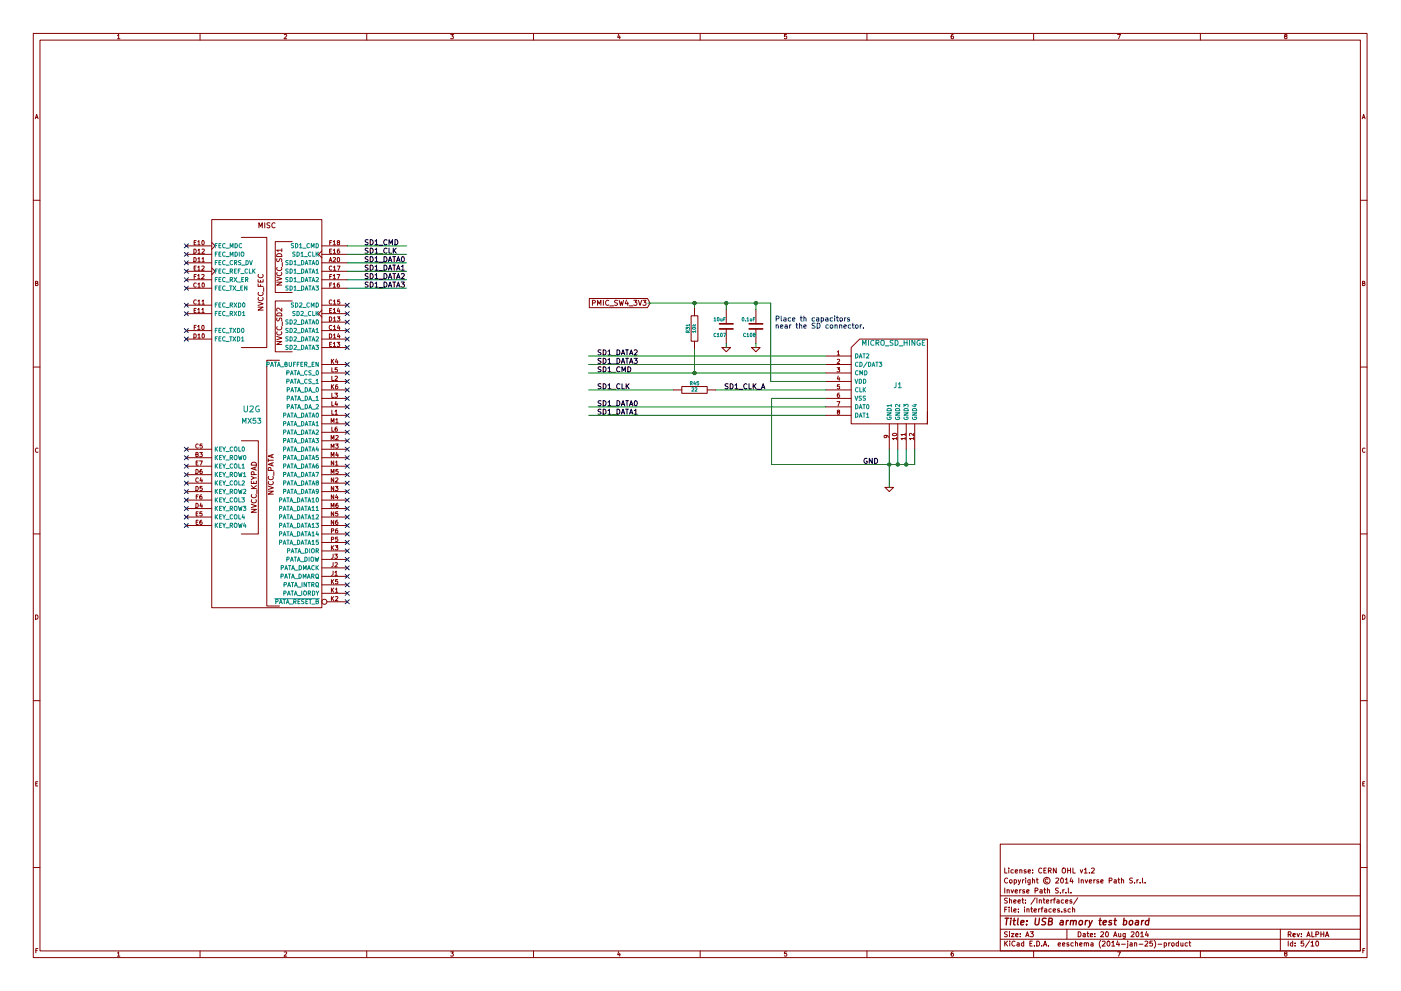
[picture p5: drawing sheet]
EESchema Schematic File Version 2
LIBS:power
LIBS:device
LIBS:transistors
LIBS:conn
LIBS:linear
LIBS:regul
LIBS:74xx
LIBS:cmos4000
LIBS:adc-dac
LIBS:memory
LIBS:xilinx
LIBS:special
LIBS:microcontrollers
LIBS:dsp
LIBS:microchip
LIBS:analog_switches
LIBS:motorola
LIBS:texas
LIBS:intel
LIBS:audio
LIBS:interface
LIBS:digital-audio
LIBS:philips
LIBS:display
LIBS:cypress
LIBS:siliconi
LIBS:opto
LIBS:atmel
LIBS:contrib
LIBS:valves
LIBS:armory
EELAYER 24 0
EELAYER END
$Descr A3 16535 11693
encoding utf-8
Sheet 5 10
Title "USB armory test board"
Date "20 Aug 2014"
Rev "ALPHA"
Comp "Inverse Path S.r.l."
Comment1 "Copyright © 2014 Inverse Path S.r.l."
Comment2 "License: CERN OHL v1.2"
Comment3 ""
Comment4 ""
$EndDescr
$Comp
L MX53 U2
U 7 1
P 3150 4900
F 0 "U2" H 2970 4970 70  0000 C CNN
F 1 "MX53" H 2970 4830 60  0000 C CNN
F 2 "" H 3110 4940 60  0000 C CNN
F 3 "" H 3110 4940 60  0000 C CNN
	7    3150 4900
	1    0    0    -1  
$EndComp
Text Label 7050 4200 0    60   ~ 0
SD1_DATA2
Text Label 7050 4300 0    60   ~ 0
SD1_DATA3
Text Label 7050 4400 0    60   ~ 0
SD1_CMD
Text Label 7050 4600 0    60   ~ 0
SD1_CLK
Text Label 7050 4800 0    60   ~ 0
SD1_DATA0
Text Label 7050 4900 0    60   ~ 0
SD1_DATA1
Text Label 10190 5480 0    60   ~ 0
GND
Wire Wire Line
	6950 4400 9750 4400
Wire Wire Line
	6950 4900 9750 4900
NoConn ~ 4100 3600
NoConn ~ 4100 3700
NoConn ~ 4100 3800
NoConn ~ 4100 3900
NoConn ~ 4100 4000
NoConn ~ 4100 4100
NoConn ~ 4100 4300
NoConn ~ 4100 4400
NoConn ~ 4100 4500
NoConn ~ 4100 4600
NoConn ~ 4100 4700
NoConn ~ 4100 4800
NoConn ~ 4100 4900
NoConn ~ 4100 5000
NoConn ~ 4100 5100
NoConn ~ 4100 5200
NoConn ~ 4100 5300
NoConn ~ 4100 5400
NoConn ~ 4100 5500
NoConn ~ 4100 5600
NoConn ~ 4100 5700
NoConn ~ 4100 5800
NoConn ~ 4100 5900
NoConn ~ 4100 6000
NoConn ~ 4100 6100
NoConn ~ 4100 6200
NoConn ~ 4100 6300
NoConn ~ 4100 6400
NoConn ~ 4100 6500
NoConn ~ 4100 6600
NoConn ~ 4100 6700
NoConn ~ 4100 6800
NoConn ~ 4100 6900
NoConn ~ 4100 7000
NoConn ~ 4100 7100
NoConn ~ 2200 5300
NoConn ~ 2200 5400
NoConn ~ 2200 5500
NoConn ~ 2200 5600
NoConn ~ 2200 5700
NoConn ~ 2200 5800
NoConn ~ 2200 5900
NoConn ~ 2200 6000
NoConn ~ 2200 6100
NoConn ~ 2200 6200
NoConn ~ 2200 3900
NoConn ~ 2200 4000
NoConn ~ 2200 3600
NoConn ~ 2200 3700
NoConn ~ 2200 3400
NoConn ~ 2200 3300
NoConn ~ 2200 3200
NoConn ~ 2200 3100
NoConn ~ 2200 3000
NoConn ~ 2200 2900
Text GLabel 7675 3575 0    60   Input ~ 0
PMIC_SW4_3V3
$Comp
L MICRO_SD_HINGE J1
U 1 1
P 10550 4600
F 0 "J1" H 10600 4650 60  0000 C CNN
F 1 "MICRO_SD_HINGE" H 10550 5150 60  0000 C CNN
F 2 "MICRO_SD_HINGE_AMP" V 10660 4100 60  0001 C CNN
F 3 "" V 10660 4100 60  0001 C CNN
F 4 "Amphenol" H 10550 4600 60  0001 C CNN "Mfg"
F 5 "101-00303-68" H 10550 4600 60  0001 C CNN "Mfg PN"
F 6 "-" H 10550 4600 60  0001 C CNN "Desc"
F 7 "Digikey" H 10550 4600 60  0001 C CNN "Supplier"
F 8 "101-00303-68-1-ND" H 10550 4600 60  0001 C CNN "Supplier PN"
	1    10550 4600
	1    0    0    -1  
$EndComp
$Comp
L GND #PWR065
U 1 1
P 8575 4100
F 0 "#PWR065" H 8575 4100 30  0001 C CNN
F 1 "GND" H 8575 4030 30  0001 C CNN
F 2 "" H 8575 4100 60  0000 C CNN
F 3 "" H 8575 4100 60  0000 C CNN
	1    8575 4100
	1    0    0    -1  
$EndComp
Wire Wire Line
	10600 5300 10600 5480
Wire Wire Line
	9110 5480 10800 5480
Connection ~ 10500 5480
Wire Wire Line
	10700 5480 10700 5300
Connection ~ 10600 5480
Wire Wire Line
	10800 5480 10800 5300
Connection ~ 10700 5480
Wire Wire Line
	9750 4700 9110 4700
Wire Wire Line
	9110 4700 9110 5480
$Comp
L C C107
U 1 1
P 8575 3850
F 0 "C107" H 8575 3950 40  0000 L CNN
F 1 "10uF" H 8581 3765 40  0000 L CNN
F 2 "SM0603" H 8613 3700 30  0001 C CNN
F 3 "~" H 8575 3850 60  0000 C CNN
F 4 "TDK" H 8575 3850 60  0001 C CNN "Mfg"
F 5 "C1608X5R1A106K080AC" H 8575 3850 60  0001 C CNN "Mfg PN"
F 6 "X5R, 10V, 10%" H 8575 3850 60  0001 C CNN "Desc"
F 7 "Farnell" H 8575 3850 60  0001 C CNN "Supplier"
F 8 "2211164" H 8575 3850 60  0001 C CNN "Supplier PN"
	1    8575 3850
	-1   0    0    1   
$EndComp
Wire Wire Line
	8575 4050 8575 4100
$Comp
L C C108
U 1 1
P 8925 3850
F 0 "C108" H 8925 3950 40  0000 L CNN
F 1 "0.1uF" H 8931 3765 40  0000 L CNN
F 2 "SM0201" H 8963 3700 30  0001 C CNN
F 3 "~" H 8925 3850 60  0000 C CNN
F 4 "TDK" H 8925 3850 60  0001 C CNN "Mfg"
F 5 "C0603X5R0J104K030BC" H 8925 3850 60  0001 C CNN "Mfg PN"
F 6 "X5R, 10%, 6.3V" H 8925 3850 60  0001 C CNN "Desc"
F 7 "Farnell" H 8925 3850 60  0001 C CNN "Supplier"
F 8 "1844078" H 8925 3850 60  0001 C CNN "Supplier PN"
	1    8925 3850
	-1   0    0    1   
$EndComp
$Comp
L GND #PWR066
U 1 1
P 8925 4100
F 0 "#PWR066" H 8925 4100 30  0001 C CNN
F 1 "GND" H 8925 4030 30  0001 C CNN
F 2 "" H 8925 4100 60  0000 C CNN
F 3 "" H 8925 4100 60  0000 C CNN
	1    8925 4100
	1    0    0    -1  
$EndComp
Wire Wire Line
	8925 4050 8925 4100
Wire Wire Line
	7650 3575 9100 3575
Wire Wire Line
	9100 3575 9100 4500
Wire Wire Line
	9100 4500 9750 4500
Text Notes 9150 3875 0    60   ~ 0
Place th capacitors\nnear the SD connector.
$Comp
L GND #PWR067
U 1 1
P 10500 5750
F 0 "#PWR067" H 10500 5750 30  0001 C CNN
F 1 "GND" H 10500 5680 30  0001 C CNN
F 2 "" H 10500 5750 60  0000 C CNN
F 3 "" H 10500 5750 60  0000 C CNN
	1    10500 5750
	1    0    0    -1  
$EndComp
Wire Wire Line
	10500 5300 10500 5750
$Comp
L R R31
U 1 1
P 8200 3875
F 0 "R31" V 8280 3875 40  0000 C CNN
F 1 "10k" V 8207 3876 40  0000 C CNN
F 2 "SM0201" V 8130 3875 30  0001 C CNN
F 3 "~" H 8200 3875 30  0000 C CNN
F 4 "Vishay Draloric" V 8200 3875 60  0001 C CNN "Mfg"
F 5 "CRCW020110K0FNED" V 8200 3875 60  0001 C CNN "Mfg PN"
F 6 "1%, 50mW" V 8200 3875 60  0001 C CNN "Desc"
F 7 "Farnell" V 8200 3875 60  0001 C CNN "Supplier"
F 8 "2140192" V 8200 3875 60  0001 C CNN "Supplier PN"
	1    8200 3875
	-1   0    0    1   
$EndComp
Wire Wire Line
	8575 3575 8575 3650
Connection ~ 8575 3575
Wire Wire Line
	8925 3575 8925 3650
Connection ~ 8925 3575
Wire Wire Line
	8200 3575 8200 3625
Connection ~ 8200 3575
Wire Wire Line
	8200 4125 8200 4400
Connection ~ 8200 4400
$Comp
L R R45
U 1 1
P 8200 4600
F 0 "R45" V 8280 4600 40  0000 C CNN
F 1 "22" V 8207 4601 40  0000 C CNN
F 2 "SM0201" V 8130 4600 30  0001 C CNN
F 3 "~" H 8200 4600 30  0000 C CNN
F 4 "Vishay Draloric" V 8200 4600 60  0001 C CNN "Mfg"
F 5 "CRCW020122R0FNED" V 8200 4600 60  0001 C CNN "Mfg PN"
F 6 "1%, 50mW" V 8200 4600 60  0001 C CNN "Desc"
F 7 "Farnell" V 8200 4600 60  0001 C CNN "Supplier"
F 8 "2139852" V 8200 4600 60  0001 C CNN "Supplier PN"
	1    8200 4600
	0    -1   -1   0   
$EndComp
Wire Wire Line
	8450 4600 9750 4600
Text Label 8550 4600 0    60   ~ 0
SD1_CLK_A
Wire Wire Line
	4100 2900 4800 2900
Text Label 4300 3000 0    60   ~ 0
SD1_CLK
Wire Wire Line
	4100 3000 4800 3000
Wire Wire Line
	4100 3100 4800 3100
Wire Wire Line
	4100 3200 4800 3200
Wire Wire Line
	4100 3300 4800 3300
Wire Wire Line
	4100 3400 4800 3400
Text Label 4300 3100 0    60   ~ 0
SD1_DATA0
Text Label 4300 3200 0    60   ~ 0
SD1_DATA1
Text Label 4300 3300 0    60   ~ 0
SD1_DATA2
Text Label 4300 3400 0    60   ~ 0
SD1_DATA3
Text Label 4300 2900 0    60   ~ 0
SD1_CMD
Wire Wire Line
	6950 4200 9750 4200
Wire Wire Line
	6950 4300 9750 4300
Wire Wire Line
	7950 4600 6950 4600
Wire Wire Line
	9750 4800 6950 4800
$EndSCHEMATC
